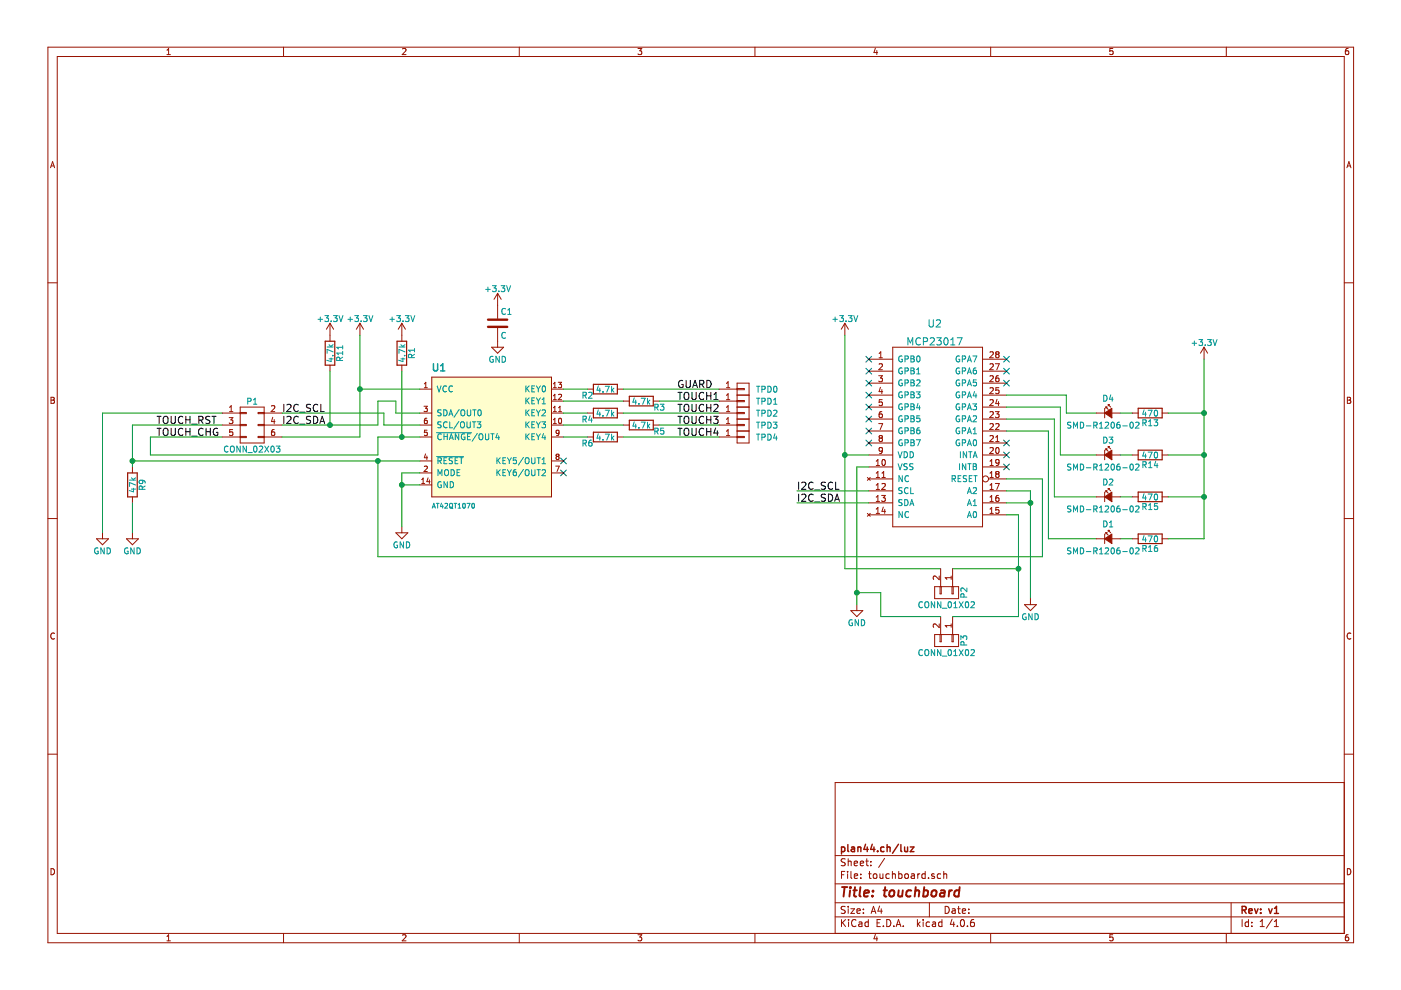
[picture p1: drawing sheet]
EESchema Schematic File Version 2
LIBS:touchboard-rescue
LIBS:power
LIBS:device
LIBS:transistors
LIBS:conn
LIBS:linear
LIBS:regul
LIBS:74xx
LIBS:cmos4000
LIBS:adc-dac
LIBS:memory
LIBS:xilinx
LIBS:microcontrollers
LIBS:dsp
LIBS:microchip
LIBS:analog_switches
LIBS:motorola
LIBS:texas
LIBS:intel
LIBS:audio
LIBS:interface
LIBS:digital-audio
LIBS:philips
LIBS:display
LIBS:cypress
LIBS:siliconi
LIBS:opto
LIBS:atmel
LIBS:contrib
LIBS:valves
LIBS:plan44
LIBS:touchboard-cache
EELAYER 25 0
EELAYER END
$Descr A4 11693 8268
encoding utf-8
Sheet 1 1
Title "touchboard"
Date ""
Rev "v1"
Comp "plan44.ch/luz"
Comment1 ""
Comment2 ""
Comment3 ""
Comment4 ""
$EndDescr
$Comp
L AT42QT1070 U1
U 1 1
P 4100 3650
F 0 "U1" H 3600 4200 60  0000 L BNB
F 1 "AT42QT1070" H 3600 3100 40  0000 L TNN
F 2 "SMD_Packages:SOIC-14_N" H 3600 3025 40  0001 L TNN
F 3 "" H 3650 4400 50  0000 C CNN
F 4 "IC" H 3600 4300 40  0001 L BNN "Family"
	1    4100 3650
	1    0    0    -1  
$EndComp
$Comp
L +3.3V #PWR01
U 1 1
P 3000 2800
F 0 "#PWR01" H 3000 2650 50  0001 C CNN
F 1 "+3.3V" H 3000 2940 50  0000 C CNN
F 2 "" H 3000 2800 50  0000 C CNN
F 3 "" H 3000 2800 50  0000 C CNN
	1    3000 2800
	1    0    0    -1  
$EndComp
$Comp
L R R11
U 1 1
P 2750 2950
F 0 "R11" V 2830 2950 50  0000 C CNN
F 1 "4.7k" V 2750 2950 50  0000 C CNN
F 2 "Resistors_SMD:R_1206_HandSoldering" V 2680 2950 50  0001 C CNN
F 3 "" H 2750 2950 50  0000 C CNN
	1    2750 2950
	1    0    0    -1  
$EndComp
$Comp
L +3.3V #PWR02
U 1 1
P 2750 2800
F 0 "#PWR02" H 2750 2650 50  0001 C CNN
F 1 "+3.3V" H 2750 2940 50  0000 C CNN
F 2 "" H 2750 2800 50  0000 C CNN
F 3 "" H 2750 2800 50  0000 C CNN
	1    2750 2800
	1    0    0    -1  
$EndComp
$Comp
L R R2
U 1 1
P 5050 3250
F 0 "R2" V 5100 3100 50  0000 C CNN
F 1 "4.7k" V 5050 3250 50  0000 C CNN
F 2 "Resistors_SMD:R_1206_HandSoldering" V 4980 3250 50  0001 C CNN
F 3 "" H 5050 3250 50  0000 C CNN
	1    5050 3250
	0    1    1    0   
$EndComp
$Comp
L R R3
U 1 1
P 5350 3350
F 0 "R3" V 5400 3500 50  0000 C CNN
F 1 "4.7k" V 5350 3350 50  0000 C CNN
F 2 "Resistors_SMD:R_1206_HandSoldering" V 5280 3350 50  0001 C CNN
F 3 "" H 5350 3350 50  0000 C CNN
	1    5350 3350
	0    1    1    0   
$EndComp
$Comp
L R R4
U 1 1
P 5050 3450
F 0 "R4" V 5100 3300 50  0000 C CNN
F 1 "4.7k" V 5050 3450 50  0000 C CNN
F 2 "Resistors_SMD:R_1206_HandSoldering" V 4980 3450 50  0001 C CNN
F 3 "" H 5050 3450 50  0000 C CNN
	1    5050 3450
	0    1    1    0   
$EndComp
$Comp
L R R5
U 1 1
P 5350 3550
F 0 "R5" V 5400 3700 50  0000 C CNN
F 1 "4.7k" V 5350 3550 50  0000 C CNN
F 2 "Resistors_SMD:R_1206_HandSoldering" V 5280 3550 50  0001 C CNN
F 3 "" H 5350 3550 50  0000 C CNN
	1    5350 3550
	0    1    1    0   
$EndComp
$Comp
L R R6
U 1 1
P 5050 3650
F 0 "R6" V 5100 3500 50  0000 C CNN
F 1 "4.7k" V 5050 3650 50  0000 C CNN
F 2 "Resistors_SMD:R_1206_HandSoldering" V 4980 3650 50  0001 C CNN
F 3 "" H 5050 3650 50  0000 C CNN
	1    5050 3650
	0    1    1    0   
$EndComp
$Comp
L GND #PWR03
U 1 1
P 3350 4400
F 0 "#PWR03" H 3350 4150 50  0001 C CNN
F 1 "GND" H 3350 4250 50  0000 C CNN
F 2 "" H 3350 4400 50  0000 C CNN
F 3 "" H 3350 4400 50  0000 C CNN
	1    3350 4400
	1    0    0    -1  
$EndComp
$Comp
L CONN_01X01 TPD0
U 1 1
P 6200 3250
F 0 "TPD0" H 6400 3250 50  0000 C CNN
F 1 "CONN_01X01" V 6300 3250 50  0001 C CNN
F 2 "Measurement_Points:Measurement_Point_Round-SMD-Pad_Small" H 6200 3250 50  0001 C CNN
F 3 "" H 6200 3250 50  0000 C CNN
	1    6200 3250
	1    0    0    -1  
$EndComp
$Comp
L CONN_01X01 TPD1
U 1 1
P 6200 3350
F 0 "TPD1" H 6400 3350 50  0000 C CNN
F 1 "CONN_01X01" V 6300 3350 50  0001 C CNN
F 2 "plan44:Touchpad_12x20_with_LED" H 6200 3350 50  0001 C CNN
F 3 "" H 6200 3350 50  0000 C CNN
	1    6200 3350
	1    0    0    -1  
$EndComp
$Comp
L CONN_01X01 TPD2
U 1 1
P 6200 3450
F 0 "TPD2" H 6400 3450 50  0000 C CNN
F 1 "CONN_01X01" V 6300 3450 50  0001 C CNN
F 2 "plan44:Touchpad_12x20_with_LED" H 6200 3450 50  0001 C CNN
F 3 "" H 6200 3450 50  0000 C CNN
	1    6200 3450
	1    0    0    -1  
$EndComp
$Comp
L CONN_01X01 TPD3
U 1 1
P 6200 3550
F 0 "TPD3" H 6400 3550 50  0000 C CNN
F 1 "CONN_01X01" V 6300 3550 50  0001 C CNN
F 2 "plan44:Touchpad_12x20_with_LED" H 6200 3550 50  0001 C CNN
F 3 "" H 6200 3550 50  0000 C CNN
	1    6200 3550
	1    0    0    -1  
$EndComp
$Comp
L CONN_01X01 TPD4
U 1 1
P 6200 3650
F 0 "TPD4" H 6400 3650 50  0000 C CNN
F 1 "CONN_01X01" V 6300 3650 50  0001 C CNN
F 2 "plan44:Touchpad_12x20_with_LED" H 6200 3650 50  0001 C CNN
F 3 "" H 6200 3650 50  0000 C CNN
	1    6200 3650
	1    0    0    -1  
$EndComp
$Comp
L CONN_02X03 P1
U 1 1
P 2100 3550
F 0 "P1" H 2100 3750 50  0000 C CNN
F 1 "CONN_02X03" H 2100 3350 50  0000 C CNN
F 2 "Pin_Headers:Pin_Header_Angled_2x03" H 2100 2350 50  0001 C CNN
F 3 "" H 2100 2350 50  0000 C CNN
	1    2100 3550
	1    0    0    -1  
$EndComp
Text Label 2350 3450 0    60   ~ 0
I2C_SCL
Text Label 2350 3550 0    60   ~ 0
I2C_SDA
Text Label 1300 3550 0    60   ~ 0
TOUCH_RST
Text Label 1300 3650 0    60   ~ 0
TOUCH_CHG
$Comp
L GND #PWR04
U 1 1
P 850 4450
F 0 "#PWR04" H 850 4200 50  0001 C CNN
F 1 "GND" H 850 4300 50  0000 C CNN
F 2 "" H 850 4450 50  0000 C CNN
F 3 "" H 850 4450 50  0000 C CNN
	1    850  4450
	1    0    0    -1  
$EndComp
$Comp
L C C1
U 1 1
P 4150 2700
F 0 "C1" H 4175 2800 50  0000 L CNN
F 1 "C" H 4175 2600 50  0000 L CNN
F 2 "Capacitors_SMD:C_1206_HandSoldering" H 4188 2550 50  0001 C CNN
F 3 "" H 4150 2700 50  0000 C CNN
	1    4150 2700
	1    0    0    -1  
$EndComp
$Comp
L GND #PWR05
U 1 1
P 4150 2850
F 0 "#PWR05" H 4150 2600 50  0001 C CNN
F 1 "GND" H 4150 2700 50  0000 C CNN
F 2 "" H 4150 2850 50  0000 C CNN
F 3 "" H 4150 2850 50  0000 C CNN
	1    4150 2850
	1    0    0    -1  
$EndComp
$Comp
L +3.3V #PWR06
U 1 1
P 4150 2550
F 0 "#PWR06" H 4150 2400 50  0001 C CNN
F 1 "+3.3V" H 4150 2690 50  0000 C CNN
F 2 "" H 4150 2550 50  0000 C CNN
F 3 "" H 4150 2550 50  0000 C CNN
	1    4150 2550
	1    0    0    -1  
$EndComp
$Comp
L R R9
U 1 1
P 1100 4050
F 0 "R9" V 1180 4050 50  0000 C CNN
F 1 "47k" V 1100 4050 50  0000 C CNN
F 2 "Resistors_SMD:R_1206_HandSoldering" V 1030 4050 50  0001 C CNN
F 3 "" H 1100 4050 50  0000 C CNN
	1    1100 4050
	1    0    0    -1  
$EndComp
$Comp
L GND #PWR07
U 1 1
P 1100 4450
F 0 "#PWR07" H 1100 4200 50  0001 C CNN
F 1 "GND" H 1100 4300 50  0000 C CNN
F 2 "" H 1100 4450 50  0000 C CNN
F 3 "" H 1100 4450 50  0000 C CNN
	1    1100 4450
	1    0    0    -1  
$EndComp
$Comp
L R R13
U 1 1
P 9600 3450
F 0 "R13" V 9680 3450 50  0000 C CNN
F 1 "470" V 9600 3450 50  0000 C CNN
F 2 "Resistors_SMD:R_1206_HandSoldering" V 9530 3450 50  0001 C CNN
F 3 "" H 9600 3450 50  0000 C CNN
	1    9600 3450
	0    1    1    0   
$EndComp
$Comp
L R R14
U 1 1
P 9600 3800
F 0 "R14" V 9680 3800 50  0000 C CNN
F 1 "470" V 9600 3800 50  0000 C CNN
F 2 "Resistors_SMD:R_1206_HandSoldering" V 9530 3800 50  0001 C CNN
F 3 "" H 9600 3800 50  0000 C CNN
	1    9600 3800
	0    1    1    0   
$EndComp
$Comp
L R R15
U 1 1
P 9600 4150
F 0 "R15" V 9680 4150 50  0000 C CNN
F 1 "470" V 9600 4150 50  0000 C CNN
F 2 "Resistors_SMD:R_1206_HandSoldering" V 9530 4150 50  0001 C CNN
F 3 "" H 9600 4150 50  0000 C CNN
	1    9600 4150
	0    1    1    0   
$EndComp
$Comp
L R R16
U 1 1
P 9600 4500
F 0 "R16" V 9680 4500 50  0000 C CNN
F 1 "470" V 9600 4500 50  0000 C CNN
F 2 "Resistors_SMD:R_1206_HandSoldering" V 9530 4500 50  0001 C CNN
F 3 "" H 9600 4500 50  0000 C CNN
	1    9600 4500
	0    1    1    0   
$EndComp
$Comp
L MCP23S17-RESCUE-touchboard U2
U 1 1
P 7800 2700
F 0 "U2" H 7800 2700 60  0000 C CNN
F 1 "MCP23017" H 7800 2550 60  0000 C CNN
F 2 "Housings_SSOP:SSOP-28_5.3x10.2mm_Pitch0.65mm" H 7800 2700 60  0001 C CNN
F 3 "" H 7800 2700 60  0001 C CNN
	1    7800 2700
	1    0    0    -1  
$EndComp
Text Label 6650 4100 0    60   ~ 0
I2C_SCL
Text Label 6650 4200 0    60   ~ 0
I2C_SDA
$Comp
L +3.3V #PWR08
U 1 1
P 7050 2800
F 0 "#PWR08" H 7050 2650 50  0001 C CNN
F 1 "+3.3V" H 7050 2940 50  0000 C CNN
F 2 "" H 7050 2800 50  0000 C CNN
F 3 "" H 7050 2800 50  0000 C CNN
	1    7050 2800
	1    0    0    -1  
$EndComp
$Comp
L GND #PWR09
U 1 1
P 7150 5050
F 0 "#PWR09" H 7150 4800 50  0001 C CNN
F 1 "GND" H 7150 4900 50  0000 C CNN
F 2 "" H 7150 5050 50  0000 C CNN
F 3 "" H 7150 5050 50  0000 C CNN
	1    7150 5050
	1    0    0    -1  
$EndComp
$Comp
L R R1
U 1 1
P 3350 2950
F 0 "R1" V 3430 2950 50  0000 C CNN
F 1 "4.7k" V 3350 2950 50  0000 C CNN
F 2 "Resistors_SMD:R_1206_HandSoldering" V 3280 2950 50  0001 C CNN
F 3 "" H 3350 2950 50  0000 C CNN
	1    3350 2950
	1    0    0    -1  
$EndComp
$Comp
L +3.3V #PWR010
U 1 1
P 3350 2800
F 0 "#PWR010" H 3350 2650 50  0001 C CNN
F 1 "+3.3V" H 3350 2940 50  0000 C CNN
F 2 "" H 3350 2800 50  0000 C CNN
F 3 "" H 3350 2800 50  0000 C CNN
	1    3350 2800
	1    0    0    -1  
$EndComp
Wire Wire Line
	3000 2800 3000 3650
Wire Wire Line
	3000 3250 3500 3250
Wire Wire Line
	3350 3100 3350 3650
Wire Wire Line
	3150 3650 3500 3650
Wire Wire Line
	4700 3250 4900 3250
Wire Wire Line
	4700 3350 5200 3350
Wire Wire Line
	4700 3450 4900 3450
Wire Wire Line
	4700 3550 5200 3550
Wire Wire Line
	4700 3650 4900 3650
Wire Wire Line
	5200 3250 6000 3250
Wire Wire Line
	5500 3350 6000 3350
Wire Wire Line
	5200 3450 6000 3450
Wire Wire Line
	5500 3550 6000 3550
Wire Wire Line
	5200 3650 6000 3650
Wire Wire Line
	850  3450 1850 3450
Wire Wire Line
	850  3450 850  4450
Wire Wire Line
	2350 3450 3200 3450
Wire Wire Line
	3200 3450 3200 3550
Wire Wire Line
	3200 3550 3500 3550
Wire Wire Line
	2350 3550 3150 3550
Wire Wire Line
	3150 3550 3150 3350
Wire Wire Line
	3150 3350 3300 3350
Wire Wire Line
	3300 3350 3300 3450
Wire Wire Line
	3300 3450 3500 3450
Connection ~ 3000 3250
Wire Wire Line
	3500 4050 3350 4050
Wire Wire Line
	3350 3950 3350 4400
Wire Wire Line
	1850 3550 1100 3550
Wire Wire Line
	1100 3550 1100 3900
Wire Wire Line
	3000 3650 2350 3650
Wire Wire Line
	1850 3650 1250 3650
Wire Wire Line
	1250 3650 1250 3800
Wire Wire Line
	1250 3800 3150 3800
Wire Wire Line
	3150 3800 3150 3650
Connection ~ 3350 3650
Connection ~ 1100 3850
Wire Wire Line
	1100 4200 1100 4450
Wire Wire Line
	3500 3950 3350 3950
Connection ~ 3350 4050
Wire Wire Line
	9450 3450 9350 3450
Wire Wire Line
	9450 3800 9350 3800
Wire Wire Line
	9450 4150 9350 4150
Wire Wire Line
	9450 4500 9350 4500
Wire Wire Line
	7250 4100 6650 4100
Wire Wire Line
	7250 4200 6650 4200
Wire Wire Line
	7050 2800 7050 4750
Wire Wire Line
	7050 3800 7250 3800
Wire Wire Line
	2750 3100 2750 3550
Connection ~ 2750 3550
Wire Wire Line
	1100 3850 3500 3850
Wire Wire Line
	7150 3900 7250 3900
Wire Wire Line
	8400 3600 8750 3600
Wire Wire Line
	8750 3600 8750 4500
Wire Wire Line
	8750 4500 9150 4500
Wire Wire Line
	9150 4150 8800 4150
Wire Wire Line
	8800 4150 8800 3500
Wire Wire Line
	8800 3500 8400 3500
Wire Wire Line
	9150 3800 8850 3800
Wire Wire Line
	8850 3800 8850 3400
Wire Wire Line
	8850 3400 8400 3400
Wire Wire Line
	9150 3450 8900 3450
Wire Wire Line
	8900 3450 8900 3300
Wire Wire Line
	8900 3300 8400 3300
Wire Wire Line
	7050 4750 7850 4750
Connection ~ 7050 3800
Wire Wire Line
	8400 4300 8500 4300
Wire Wire Line
	8500 4300 8500 5150
Wire Wire Line
	8500 4750 7950 4750
Connection ~ 8500 4750
Wire Wire Line
	10050 4500 9750 4500
Wire Wire Line
	10050 3000 10050 4500
Wire Wire Line
	9750 3450 10050 3450
Connection ~ 10050 3450
Wire Wire Line
	9750 3800 10050 3800
Connection ~ 10050 3800
Wire Wire Line
	9750 4150 10050 4150
Connection ~ 10050 4150
$Comp
L +3.3V #PWR011
U 1 1
P 10050 3000
F 0 "#PWR011" H 10050 2850 50  0001 C CNN
F 1 "+3.3V" H 10050 3140 50  0000 C CNN
F 2 "" H 10050 3000 50  0000 C CNN
F 3 "" H 10050 3000 50  0000 C CNN
	1    10050 3000
	1    0    0    -1  
$EndComp
Wire Wire Line
	8400 4100 8600 4100
Wire Wire Line
	8600 4100 8600 5000
Wire Wire Line
	8400 4200 8600 4200
Connection ~ 8600 4200
$Comp
L GND #PWR012
U 1 1
P 8600 5000
F 0 "#PWR012" H 8600 4750 50  0001 C CNN
F 1 "GND" H 8600 4850 50  0000 C CNN
F 2 "" H 8600 5000 50  0000 C CNN
F 3 "" H 8600 5000 50  0000 C CNN
	1    8600 5000
	1    0    0    -1  
$EndComp
Wire Wire Line
	8400 4000 8700 4000
Wire Wire Line
	8700 4000 8700 4650
Wire Wire Line
	8700 4650 3150 4650
Wire Wire Line
	3150 4650 3150 3850
Connection ~ 3150 3850
$Comp
L Led_Small D4
U 1 1
P 9250 3450
F 0 "D4" H 9200 3575 50  0000 L CNN
F 1 "SMD-R1206-02" H 8900 3350 50  0000 L CNN
F 2 "plan44:LED1206_rev_mount" V 9250 3450 50  0001 C CNN
F 3 "" V 9250 3450 50  0000 C CNN
	1    9250 3450
	1    0    0    -1  
$EndComp
$Comp
L Led_Small D3
U 1 1
P 9250 3800
F 0 "D3" H 9200 3925 50  0000 L CNN
F 1 "SMD-R1206-02" H 8900 3700 50  0000 L CNN
F 2 "plan44:LED1206_rev_mount" V 9250 3800 50  0001 C CNN
F 3 "" V 9250 3800 50  0000 C CNN
	1    9250 3800
	1    0    0    -1  
$EndComp
$Comp
L Led_Small D2
U 1 1
P 9250 4150
F 0 "D2" H 9200 4275 50  0000 L CNN
F 1 "SMD-R1206-02" H 8900 4050 50  0000 L CNN
F 2 "plan44:LED1206_rev_mount" V 9250 4150 50  0001 C CNN
F 3 "" V 9250 4150 50  0000 C CNN
	1    9250 4150
	1    0    0    -1  
$EndComp
$Comp
L Led_Small D1
U 1 1
P 9250 4500
F 0 "D1" H 9200 4625 50  0000 L CNN
F 1 "SMD-R1206-02" H 8900 4400 50  0000 L CNN
F 2 "plan44:LED1206_rev_mount" V 9250 4500 50  0001 C CNN
F 3 "" V 9250 4500 50  0000 C CNN
	1    9250 4500
	1    0    0    -1  
$EndComp
Text Label 5650 3250 0    60   ~ 0
GUARD
Text Label 5650 3350 0    60   ~ 0
TOUCH1
Text Label 5650 3450 0    60   ~ 0
TOUCH2
Text Label 5650 3550 0    60   ~ 0
TOUCH3
Text Label 5650 3650 0    60   ~ 0
TOUCH4
NoConn ~ 8400 3000
NoConn ~ 8400 3100
NoConn ~ 8400 3200
NoConn ~ 8400 3700
NoConn ~ 8400 3800
NoConn ~ 8400 3900
NoConn ~ 7250 3000
NoConn ~ 7250 3100
NoConn ~ 7250 3200
NoConn ~ 7250 3300
NoConn ~ 7250 3400
NoConn ~ 7250 3500
NoConn ~ 7250 3600
NoConn ~ 7250 3700
NoConn ~ 4700 3850
NoConn ~ 4700 3950
Wire Wire Line
	7150 3900 7150 5050
$Comp
L CONN_01X02 P2
U 1 1
P 7900 4950
F 0 "P2" H 7900 5100 50  0000 C CNN
F 1 "CONN_01X02" V 8000 4950 50  0000 C CNN
F 2 "plan44:CONFIG-PAD-2P" H 7900 4950 50  0001 C CNN
F 3 "" H 7900 4950 50  0000 C CNN
	1    7900 4950
	0    1    1    0   
$EndComp
$Comp
L CONN_01X02 P3
U 1 1
P 7900 5350
F 0 "P3" H 7900 5500 50  0000 C CNN
F 1 "CONN_01X02" V 8000 5350 50  0000 C CNN
F 2 "plan44:CONFIG-PAD-2P" H 7900 5350 50  0001 C CNN
F 3 "" H 7900 5350 50  0000 C CNN
	1    7900 5350
	0    1    1    0   
$EndComp
Wire Wire Line
	8500 5150 7950 5150
Wire Wire Line
	7850 5150 7350 5150
Wire Wire Line
	7350 5150 7350 4950
Wire Wire Line
	7350 4950 7150 4950
Connection ~ 7150 4950
$EndSCHEMATC
